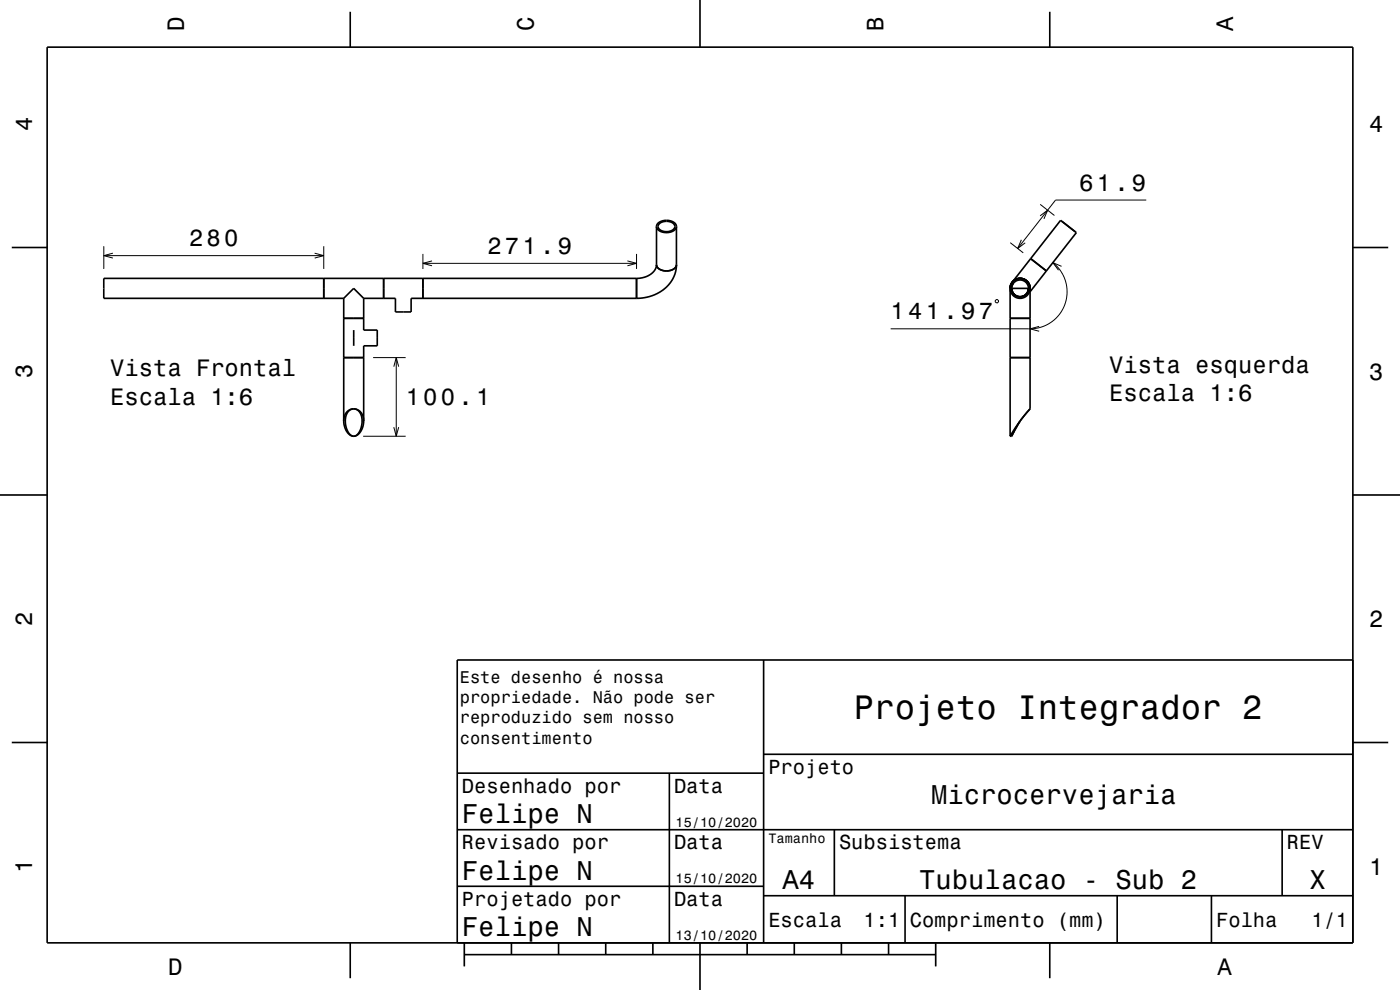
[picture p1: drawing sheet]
<svg xmlns="http://www.w3.org/2000/svg" width="297mm" height="210mm" viewBox="0 0 297 210" stroke-linecap="round" stroke-linejoin="round" font-family="sans-serif">
<g fill="none" stroke="#000" stroke-width=".21">
<path d="M22 52.2v4.9M22 54.2h46.7M24 53.7l-2 .5 2 .5M66.8 53.7l1.9 .5-1.9 .5M68.7 52.2v4.9M89.7 53.9v3.2M89.7 55.9h45.3M91.7 55.3l-2 .6 2 .5M133.1 55.3l1.9 .6-1.9 .5M135 53.9v3.2M214.3 51.5l2.8 2.1M216.7 50.9l-.8 1.8 1.6-1.2"/>
<path d="M220.7 45.8l1.5-1.2-.7 1.8M220.7 43.4l3 2.3M223.4 55.7a7.9 7.9 0 0 1 2.5 8.9 7.9 7.9 0 0 1-7.7 5.1h-29.3M225.2 56.5l-1.8-.8 1.2 1.6M243.2 42.4h-19.3l-8 10.3M79.2 75.9h6.9M83.5 77.8l.6-1.9 .5 1.9M84.1 75.9v16.6M211.4 63.5l.4 .3-.2 .4-.5-.2zM220.5 69.2l-2 .6 2 .5M77 92.5h9.1M83.5 90.6l.6 1.9 .5-1.9"/>
</g>
<g fill="none" stroke="#000" stroke-width=".35">
<path d="M10 10h277v190h-277zM74.3 2.5v7.5M148.5 0v10M222.7 2.5v7.5M2.5 52.5h7.5M68.7 59.1v4.2M81.4 59.1v4.2M89.7 59.1v4.2M135 59.1h-113v4.2h50.9M135 59.1v4.2M139.3 56.2a1.88 1.88 0 0 0 2.3 1.3l1.2-.4a1.16 1.16 0 0 0 .7-.9M139.3 56.2a3.5 3.5 0 0 1-3.5 2.8l-.8 .1"/>
<path d="M139.3 48a2.21 2.21 0 0 0 3 1.2 1.43 1.43 0 0 0 1.2-1.2M139.3 48a2.21 2.21 0 0 1 2.9-1.2 1.43 1.43 0 0 1 1.3 1.2M139.3 56.2a2.18 2.18 0 0 0 2.8 1.2l1-.5 .4-.7M139.3 48v8.2M139.8 47.5a2.24 2.24 0 0 1 3.4 .4 1.55 1.55 0 0 1-2.1 1.2 1.18 1.18 0 0 1-1.4-1.5zM143.5 56.2a7.3 7.3 0 0 1-6.2 6.8l-2.3 .3M143.5 48v8.2M218.6 54.9l3.4 2.6M287 52.5h7.5M72.9 67.5h4.3M72.9 75.9h4.3M72.9 63.3v26"/>
<path d="M72.9 63.3l2.1-2.1 2.2 2.1M75 70v3.4M77.2 63.3v6.7h2.8v3.4h-2.8v15.9M77.2 63.3h6.7v2.9h3.3v-2.9h47.8M214.3 67.5h4.2M214.3 75.9h4.2M214.6 61.2a1.78 1.78 0 0 0 1.8 1.8 1.78 1.78 0 0 0 1.8-1.8M214.6 61.2l.1 .6M214.7 61.8v-.6h3.4v.6M215 60.1a1.78 1.78 0 0 0-.3 1.7M218.5 61.2a2.12 2.12 0 0 0-2.1-2.1 2.12 2.12 0 0 0-2.1 2.1v31.3M218.5 61.2a2.12 2.12 0 0 0-1.4-2 2.12 2.12 0 0 0-2.4 .7l10.3-13.2 3.3 2.6-9.8 12.6"/>
<path d="M218.5 61.2v25.5l-2.1 2.6M72.9 89.3a2.93 2.93 0 0 0 2.1 3.2M75 86.7a2.28 2.28 0 0 1 1.8 2.9 2.87 2.87 0 0 1-1.8 2.9M75 86.7a2.3 2.3 0 0 1 2.2 2.6M75 86.7a2.28 2.28 0 0 0-1.7 2.9 2.87 2.87 0 0 0 1.7 2.9M75 86.7a2.3 2.3 0 0 0-2.1 2.6M77.2 89.3a2.94 2.94 0 0 1-2.2 3.2M216.4 89.3l-1.5 2.6a.68 .68 0 0 1-.6 .6M216.4 89.3l-2.1 3.2M0 105h10M287 105h10M162 140v60"/>
<path d="M287 140h-190v60M2.5 157.5h7.5M287 157.5h7.5M97 176h190M97 164h65M142 164v36M162 160h125M177 176v14M272 176v14M97 188h65M162 190h125M192 190v10"/>
<path d="M237 190v10M257 190v10M74.3 200v7.5M98.5 202.5h100M98.5 200v5M108.5 200v2.5M118.5 200v2.5M128.5 200v2.5M138.5 200v2.5M148.5 200v10M158.5 200v2.5M168.5 200v2.5"/>
<path d="M178.5 200v2.5M188.5 200v2.5M198.5 200v5M222.7 200v7.5"/>
<circle cx="216.4" cy="61.2" r="1.78"/>
<circle cx="216.4" cy="61.2" r="2.12"/>
</g>
<text font-size="7.2" x="181.1" y="152.6">Projeto Integrador 2</text>
<g font-size="5.8">
<text x="197.5" y="170.6">Microcervejaria</text>
<text x="98" y="174.6">Felipe N</text>
<text x="98" y="186.6">Felipe N</text>
<text x="166" y="188.6">A4</text>
<text x="195" y="188.6">Tubulacao - Sub 2</text>
<text x="277.8" y="188.6">X</text>
<text x="98" y="198.6">Felipe N</text>
</g>
<g font-size="5">
<text x="39" y="6.5" transform="rotate(-90 39 6.5)">D</text>
<text x="113.2" y="6.5" transform="rotate(-90 113.2 6.5)">C</text>
<text x="187.4" y="6.5" transform="rotate(-90 187.4 6.5)">B</text>
<text x="261.6" y="6.5" transform="rotate(-90 261.6 6.5)">A</text>
<text x="6.8" y="27.8" transform="rotate(-90 6.8 27.8)">4</text>
<text x="290.5" y="28.1">4</text>
<text x="228.9" y="40.4">61.9</text>
<text x="40.1" y="52.2">280</text>
<text x="103.4" y="53.9">271.9</text>
<text x="188.9" y="67.7">141.97</text>
<text x="6.8" y="80.3" transform="rotate(-90 6.8 80.3)">3</text>
<text x="23.4" y="79.8">Vista Frontal</text>
<text x="235.3" y="79.1">Vista esquerda</text>
<text x="290.5" y="80.6">3</text>
<text x="23.4" y="85.8">Escala 1:6</text>
<text x="86.1" y="85.9">100.1</text>
<text x="235.3" y="85.1">Escala 1:6</text>
<text x="6.8" y="132.8" transform="rotate(-90 6.8 132.8)">2</text>
<text x="290.5" y="133.1">2</text>
<text x="6.8" y="185.3" transform="rotate(-90 6.8 185.3)">1</text>
<text x="290.5" y="185.6">1</text>
<text x="35.7" y="206.8">D</text>
<text x="258.3" y="206.8">A</text>
</g>
<g font-size="4.3">
<text x="163" y="164.2">Projeto</text>
<text x="98" y="168.2">Desenhado por</text>
<text x="143" y="168.2">Data</text>
<text x="98" y="180.2">Revisado por</text>
<text x="143" y="180.2">Data</text>
<text x="178" y="180.2">Subsistema</text>
<text x="273" y="180.2">REV</text>
<text x="98" y="192.2">Projetado por</text>
<text x="143" y="192.2">Data</text>
<text x="163" y="196.6">Escala</text>
<text x="183.2" y="196.6">1:1</text>
<text x="193" y="196.6">Comprimento (mm)</text>
<text x="258" y="196.6">Folha</text>
<text x="278.2" y="196.6">1/1</text>
</g>
<g font-size="3.6">
<text x="97.5" y="144.8">Este desenho é nossa</text>
<text x="97.5" y="149.2">propriedade. Não pode ser</text>
<text x="97.5" y="153.5">reproduzido sem nosso</text>
<text x="97.5" y="157.8">consentimento</text>
</g>
<g font-size="2.9">
<text x="143.3" y="175.3">15/10/2020</text>
<text x="163" y="178.8">Tamanho</text>
<text x="143.3" y="187.3">15/10/2020</text>
<text x="143.3" y="199.3">13/10/2020</text>
</g>
</svg>
